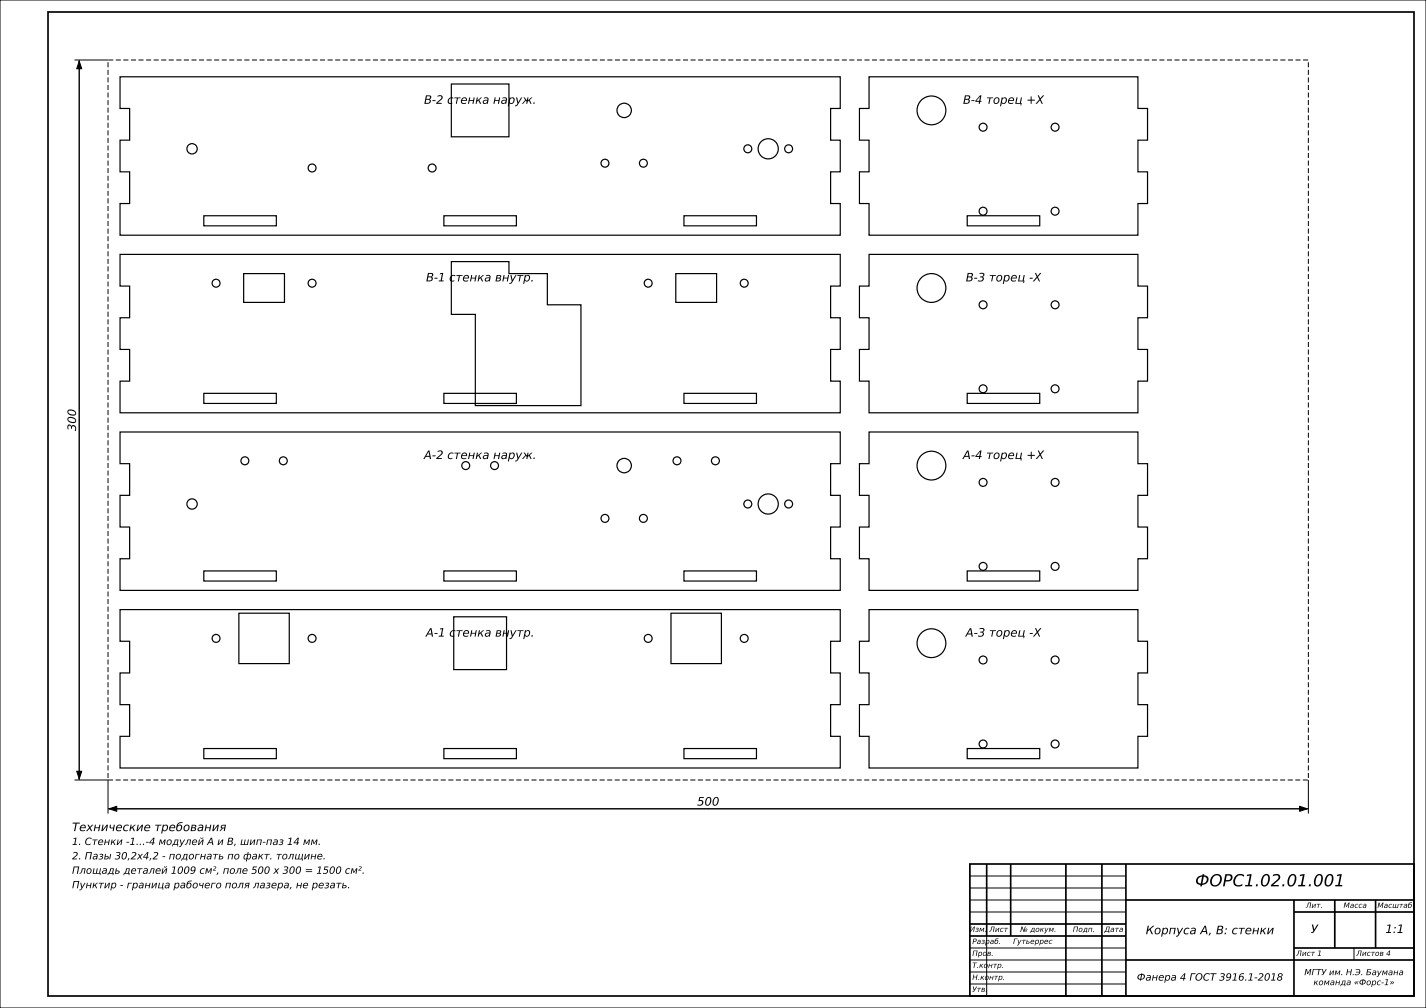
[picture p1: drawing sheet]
<svg xmlns="http://www.w3.org/2000/svg" width="594mm" height="420mm" viewBox="0 0 594 420" stroke-linecap="round" stroke-linejoin="round" font-family="sans-serif">
<g fill="none" stroke="#000" stroke-width=".42">
<path d="M0 0h594v420h-594zM31 25h14M33 25.5v299M33 25v300M31 325h14v14M45 337h500M45.5 337h499M545 325v14M404 380h65M404 375h65M404 370h65M404 365h65"/>
<path d="M404 400h65M404 395h65M411 390v25M564 395v5M404 410h65M404 405h65"/>
</g>
<g fill="none" stroke="#000" stroke-width=".7" stroke-linecap="butt">
<path d="M20 5h569v410h-569zM404 360h185v55h-185zM411 360v30M421 360v30M444 360v55M459 360v55M469 360v55M469 375h120M539 375v40M539 380h50M556 375v20M573 375v20"/>
<path d="M404 390h65M404 385h65M469 400h120M539 395h50"/>
</g>
<path d="M45 25h500v300h-500z" fill="none" stroke="#000" stroke-width=".42" stroke-dasharray="2.1 1.1" stroke-linecap="butt"/>
<g fill="none" stroke="#000" stroke-width=".5">
<path d="M50 32h300v13.2h-4v13.2h4v13.2h-4v13.2h4v13.2h-300v-13.2h4v-13.2h-4v-13.2h4v-13.2h-4zM188 35h24v22h-24zM362 32h112v13.2h4v13.2h-4v13.2h4v13.2h-4v13.2h-112v-13.2h-4v-13.2h4v-13.2h-4v-13.2h4zM84.9 89.9h30.2v4.2h-30.2zM184.9 89.9h30.2v4.2h-30.2zM284.9 89.9h30.2v4.2h-30.2zM402.9 89.9h30.2v4.2h-30.2zM50 106h300v13.2h-4v13.2h4v13.2h-4v13.2h4v13.2h-300v-13.2h4v-13.2h-4v-13.2h4v-13.2h-4zM101.5 114h17v12h-17zM188 109h24v5h16v13h14v42h-44v-38h-10zM281.5 114h17v12h-17zM362 106h112v13.2h4v13.2h-4v13.2h4v13.2h-4v13.2h-112v-13.2h-4v-13.2h4v-13.2h-4v-13.2h4z"/>
<path d="M50 180h300v13.2h-4v13.2h4v13.2h-4v13.2h4v13.2h-300v-13.2h4v-13.2h-4v-13.2h4v-13.2h-4zM84.9 163.9h30.2v4.2h-30.2zM184.9 163.9h30.2v4.2h-30.2zM284.9 163.9h30.2v4.2h-30.2zM362 180h112v13.2h4v13.2h-4v13.2h4v13.2h-4v13.2h-112v-13.2h-4v-13.2h4v-13.2h-4v-13.2h4zM402.9 163.9h30.2v4.2h-30.2zM84.9 237.9h30.2v4.2h-30.2zM184.9 237.9h30.2v4.2h-30.2zM284.9 237.9h30.2v4.2h-30.2zM402.9 237.9h30.2v4.2h-30.2zM50 254h300v13.2h-4v13.2h4v13.2h-4v13.2h4v13.2h-300v-13.2h4v-13.2h-4v-13.2h4v-13.2h-4zM99.5 255.5h21v21h-21z"/>
<path d="M189 257h22v22h-22zM279.5 255.5h21v21h-21zM362 254h112v13.2h4v13.2h-4v13.2h4v13.2h-4v13.2h-112v-13.2h-4v-13.2h4v-13.2h-4v-13.2h4zM84.9 311.9h30.2v4.2h-30.2zM184.9 311.9h30.2v4.2h-30.2zM284.9 311.9h30.2v4.2h-30.2zM402.9 311.9h30.2v4.2h-30.2z"/>
<circle cx="260" cy="46" r="3"/>
<circle cx="388" cy="46" r="6"/>
<circle cx="409.5" cy="53" r="1.65"/>
<circle cx="439.5" cy="53" r="1.65"/>
<circle cx="80" cy="62" r="2.15"/>
<circle cx="130" cy="70" r="1.65"/>
<circle cx="180" cy="70" r="1.65"/>
<circle cx="252" cy="68" r="1.65"/>
<circle cx="268" cy="68" r="1.65"/>
<circle cx="311.5" cy="62" r="1.65"/>
<circle cx="320" cy="62" r="4.2"/>
<circle cx="328.5" cy="62" r="1.65"/>
<circle cx="409.5" cy="88" r="1.65"/>
<circle cx="439.5" cy="88" r="1.65"/>
<circle cx="90" cy="118" r="1.65"/>
<circle cx="130" cy="118" r="1.65"/>
<circle cx="270" cy="118" r="1.65"/>
<circle cx="310" cy="118" r="1.65"/>
<circle cx="388" cy="120" r="6"/>
<circle cx="409.5" cy="127" r="1.65"/>
<circle cx="439.5" cy="127" r="1.65"/>
<circle cx="409.5" cy="162" r="1.65"/>
<circle cx="439.5" cy="162" r="1.65"/>
<circle cx="102" cy="192" r="1.65"/>
<circle cx="118" cy="192" r="1.65"/>
<circle cx="194" cy="194" r="1.65"/>
<circle cx="206" cy="194" r="1.65"/>
<circle cx="260" cy="194" r="3"/>
<circle cx="282" cy="192" r="1.65"/>
<circle cx="298" cy="192" r="1.65"/>
<circle cx="388" cy="194" r="6"/>
<circle cx="80" cy="210" r="2.15"/>
<circle cx="252" cy="216" r="1.65"/>
<circle cx="268" cy="216" r="1.65"/>
<circle cx="311.5" cy="210" r="1.65"/>
<circle cx="320" cy="210" r="4.2"/>
<circle cx="328.5" cy="210" r="1.65"/>
<circle cx="409.5" cy="201" r="1.65"/>
<circle cx="439.5" cy="201" r="1.65"/>
<circle cx="409.5" cy="236" r="1.65"/>
<circle cx="439.5" cy="236" r="1.65"/>
<circle cx="90" cy="266" r="1.65"/>
<circle cx="130" cy="266" r="1.65"/>
<circle cx="270" cy="266" r="1.65"/>
<circle cx="310" cy="266" r="1.65"/>
<circle cx="388" cy="268" r="6"/>
<circle cx="409.5" cy="275" r="1.65"/>
<circle cx="439.5" cy="275" r="1.65"/>
<circle cx="409.5" cy="310" r="1.65"/>
<circle cx="439.5" cy="310" r="1.65"/>
</g>
<path d="M33 25.5l1.1 3.1h-2.2zM31.9 321.4h2.2l-1.1 3.1zM45.5 337l3.1-1.1v2.2zM541.4 335.9l3.1 1.1-3.1 1.1z" fill="#000" stroke="#000" stroke-width=".42"/>
<text font-size="6.9" x="497.8" y="369.3">ФОРС1.02.01.001</text>
<g font-size="4.9">
<text x="176.6" y="43.3">B-2 стенка наруж.</text>
<text x="401.1" y="43.3">B-4 торец +X</text>
<text x="177.4" y="117.3">B-1 стенка внутр.</text>
<text x="402.3" y="117.3">B-3 торец -X</text>
<text x="31.7" y="179.6" transform="rotate(-90 31.7 179.6)">300</text>
<text x="176.6" y="191.3">A-2 стенка наруж.</text>
<text x="401.1" y="191.3">A-4 торец +X</text>
<text x="177.4" y="265.3">A-1 стенка внутр.</text>
<text x="402.2" y="265.3">A-3 торец -X</text>
<text x="290.4" y="335.7">500</text>
<text x="30" y="346.3">Технические требования</text>
<text x="477.3" y="389.3">Корпуса A, B: стенки</text>
<text x="546" y="388.8">У</text>
<text x="577.1" y="388.8">1:1</text>
</g>
<g font-size="4.2">
<text x="30" y="352.1">1. Стенки -1...-4 модулей A и B, шип-паз 14 мм.</text>
<text x="30" y="358.1">2. Пазы 30,2x4,2 - подогнать по факт. толщине.</text>
<text x="30" y="364.1">Площадь деталей 1009 см², поле 500 x 300 = 1500 см².</text>
<text x="30" y="370.1">Пунктир - граница рабочего поля лазера, не резать.</text>
<text x="473.5" y="408.6">Фанера 4 ГОСТ 3916.1-2018</text>
</g>
<g font-size="3.5">
<text x="543.3" y="406.3">МГТУ им. Н.Э. Баумана</text>
<text x="547.1" y="410.5">команда «Форс-1»</text>
</g>
<g font-size="3.1">
<text x="544" y="378.3">Лит.</text>
<text x="559.6" y="378.3">Масса</text>
<text x="573.7" y="378.3">Масштаб</text>
<text x="403.9" y="388.3">Изм.</text>
<text x="412.1" y="388.3">Лист</text>
<text x="425" y="388.3">№ докум.</text>
<text x="446.9" y="388.3">Подп.</text>
<text x="460" y="388.3">Дата</text>
<text x="405" y="393.3">Разраб.</text>
<text x="422" y="393.3">Гутьеррес</text>
<text x="405" y="398.3">Пров.</text>
<text x="540" y="398.3">Лист 1</text>
<text x="565" y="398.3">Листов 4</text>
<text x="405" y="403.3">Т.контр.</text>
<text x="405" y="408.3">Н.контр.</text>
<text x="405" y="413.3">Утв.</text>
</g>
</svg>
